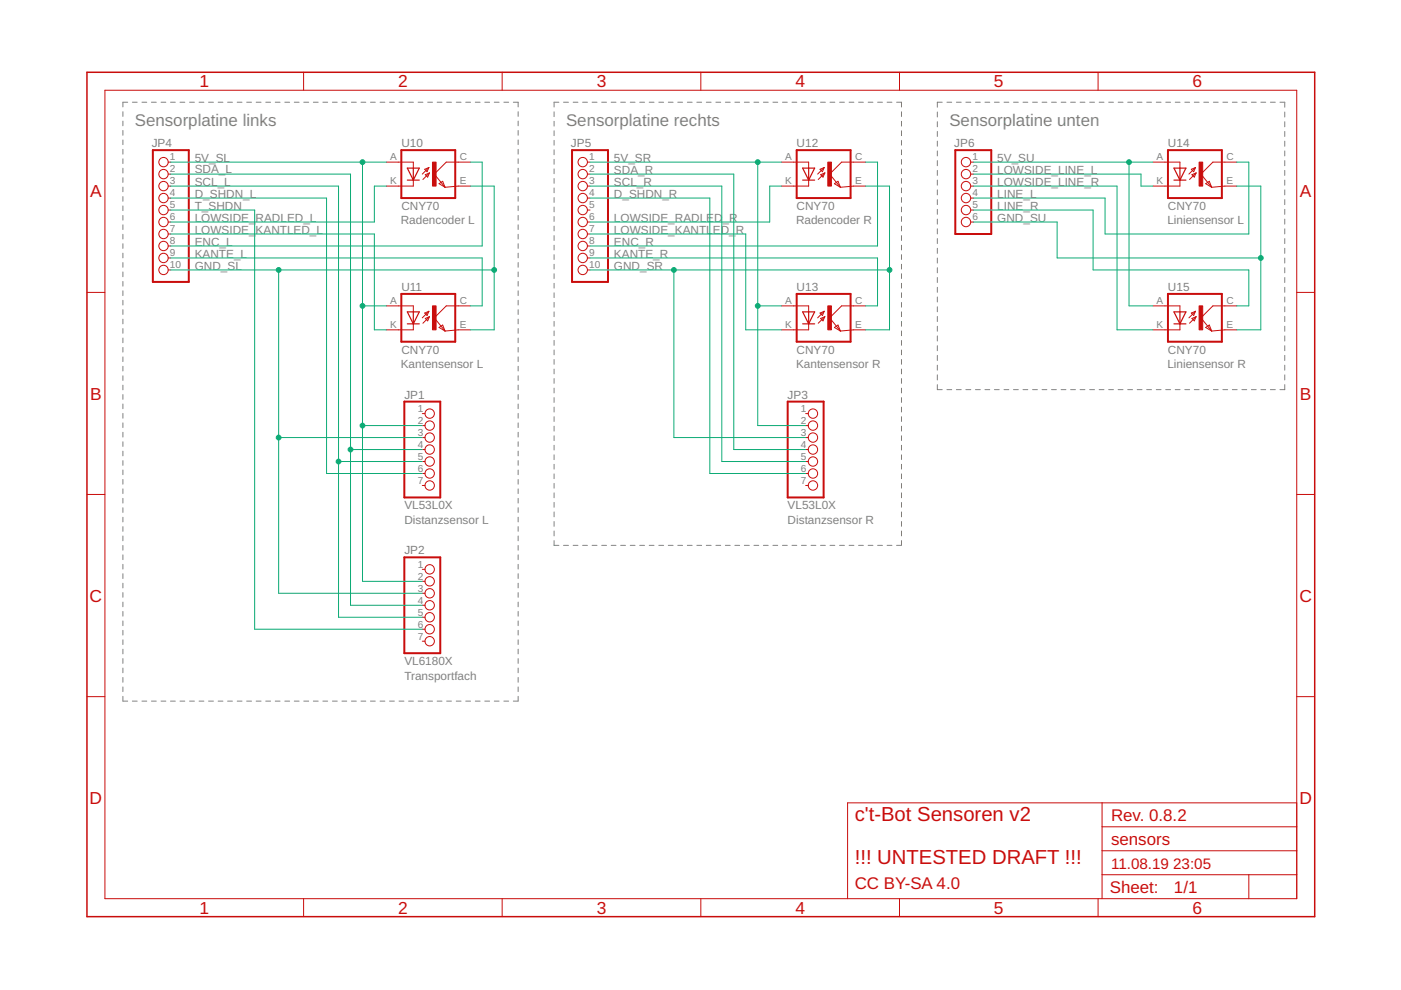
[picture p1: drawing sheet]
<?xml version="1.0" encoding="utf-8"?>
<!DOCTYPE eagle SYSTEM "eagle.dtd">
<eagle version="9.4.2">
<drawing>
<settings>
<setting alwaysvectorfont="no"/>
<setting verticaltext="up"/>
</settings>
<grid distance="0.1" unitdist="inch" unit="inch" style="lines" multiple="1" display="no" altdistance="0.01" altunitdist="inch" altunit="inch"/>
<schematic xreflabel="%F%N/%S.%C%R" xrefpart="/%S.%C%R">
<libraries>
<library name="frames">
<symbols>
<symbol name="A4L-LOC">
<wire x1="256.54" y1="3.81" x2="256.54" y2="8.89" width="0.1016" layer="94"/>
<wire x1="256.54" y1="8.89" x2="256.54" y2="13.97" width="0.1016" layer="94"/>
<wire x1="256.54" y1="13.97" x2="256.54" y2="19.05" width="0.1016" layer="94"/>
<wire x1="256.54" y1="19.05" x2="256.54" y2="24.13" width="0.1016" layer="94"/>
<wire x1="161.29" y1="3.81" x2="161.29" y2="24.13" width="0.1016" layer="94"/>
<wire x1="161.29" y1="24.13" x2="215.265" y2="24.13" width="0.1016" layer="94"/>
<wire x1="215.265" y1="24.13" x2="256.54" y2="24.13" width="0.1016" layer="94"/>
<wire x1="246.38" y1="3.81" x2="246.38" y2="8.89" width="0.1016" layer="94"/>
<wire x1="246.38" y1="8.89" x2="256.54" y2="8.89" width="0.1016" layer="94"/>
<wire x1="246.38" y1="8.89" x2="215.265" y2="8.89" width="0.1016" layer="94"/>
<wire x1="215.265" y1="8.89" x2="215.265" y2="3.81" width="0.1016" layer="94"/>
<wire x1="215.265" y1="8.89" x2="215.265" y2="13.97" width="0.1016" layer="94"/>
<wire x1="215.265" y1="13.97" x2="256.54" y2="13.97" width="0.1016" layer="94"/>
<wire x1="215.265" y1="13.97" x2="215.265" y2="19.05" width="0.1016" layer="94"/>
<wire x1="215.265" y1="19.05" x2="256.54" y2="19.05" width="0.1016" layer="94"/>
<wire x1="215.265" y1="19.05" x2="215.265" y2="24.13" width="0.1016" layer="94"/>
<text x="217.17" y="15.24" size="2.54" layer="94">&gt;DRAWING_NAME</text>
<text x="217.17" y="10.16" size="2.286" layer="94">&gt;LAST_DATE_TIME</text>
<text x="230.505" y="5.08" size="2.54" layer="94">&gt;SHEET</text>
<text x="216.916" y="4.953" size="2.54" layer="94">Sheet:</text>
<frame x1="0" y1="0" x2="260.35" y2="179.07" columns="6" rows="4" layer="94"/>
</symbol>
</symbols>
<devicesets>
<deviceset name="A4L-LOC" prefix="FRAME" uservalue="yes">
<gates>
<gate name="G$1" symbol="A4L-LOC" x="0" y="0"/>
</gates>
<devices>
<device name="">
<technologies>
<technology name=""/>
</technologies>
</device>
</devices>
</deviceset>
</devicesets>
</library>
<library name="ct-bot">
<symbols>
<symbol name="PINHD6">
<wire x1="-6.35" y1="-7.62" x2="1.27" y2="-7.62" width="0.4064" layer="94"/>
<wire x1="1.27" y1="-7.62" x2="1.27" y2="10.16" width="0.4064" layer="94"/>
<wire x1="1.27" y1="10.16" x2="-6.35" y2="10.16" width="0.4064" layer="94"/>
<wire x1="-6.35" y1="10.16" x2="-6.35" y2="-7.62" width="0.4064" layer="94"/>
<text x="-6.35" y="10.795" size="1.778" layer="95">&gt;NAME</text>
<text x="-6.35" y="-10.16" size="1.778" layer="96">&gt;VALUE</text>
<pin name="1" x="-2.54" y="7.62" visible="pad" length="short" direction="pas" function="dot"/>
<pin name="2" x="-2.54" y="5.08" visible="pad" length="short" direction="pas" function="dot"/>
<pin name="3" x="-2.54" y="2.54" visible="pad" length="short" direction="pas" function="dot"/>
<pin name="4" x="-2.54" y="0" visible="pad" length="short" direction="pas" function="dot"/>
<pin name="5" x="-2.54" y="-2.54" visible="pad" length="short" direction="pas" function="dot"/>
<pin name="6" x="-2.54" y="-5.08" visible="pad" length="short" direction="pas" function="dot"/>
</symbol>
<symbol name="PINHD7">
<wire x1="-6.35" y1="-10.16" x2="1.27" y2="-10.16" width="0.4064" layer="94"/>
<wire x1="1.27" y1="-10.16" x2="1.27" y2="10.16" width="0.4064" layer="94"/>
<wire x1="1.27" y1="10.16" x2="-6.35" y2="10.16" width="0.4064" layer="94"/>
<wire x1="-6.35" y1="10.16" x2="-6.35" y2="-10.16" width="0.4064" layer="94"/>
<text x="-6.35" y="10.795" size="1.778" layer="95">&gt;NAME</text>
<text x="-6.35" y="-12.7" size="1.778" layer="96">&gt;VALUE</text>
<pin name="1" x="-2.54" y="7.62" visible="pad" length="short" direction="pas" function="dot"/>
<pin name="2" x="-2.54" y="5.08" visible="pad" length="short" direction="pas" function="dot"/>
<pin name="3" x="-2.54" y="2.54" visible="pad" length="short" direction="pas" function="dot"/>
<pin name="4" x="-2.54" y="0" visible="pad" length="short" direction="pas" function="dot"/>
<pin name="5" x="-2.54" y="-2.54" visible="pad" length="short" direction="pas" function="dot"/>
<pin name="6" x="-2.54" y="-5.08" visible="pad" length="short" direction="pas" function="dot"/>
<pin name="7" x="-2.54" y="-7.62" visible="pad" length="short" direction="pas" function="dot"/>
</symbol>
<symbol name="OK1">
<wire x1="-2.413" y1="-1.143" x2="-1.016" y2="0.254" width="0.1524" layer="94"/>
<wire x1="-1.016" y1="0.254" x2="-1.905" y2="-0.127" width="0.1524" layer="94"/>
<wire x1="-1.905" y1="-0.127" x2="-1.397" y2="-0.635" width="0.1524" layer="94"/>
<wire x1="-1.397" y1="-0.635" x2="-1.016" y2="0.254" width="0.1524" layer="94"/>
<wire x1="-1.143" y1="1.397" x2="-2.032" y2="1.016" width="0.1524" layer="94"/>
<wire x1="-2.032" y1="1.016" x2="-1.524" y2="0.508" width="0.1524" layer="94"/>
<wire x1="-1.524" y1="0.508" x2="-1.143" y2="1.397" width="0.1524" layer="94"/>
<wire x1="-2.54" y1="0" x2="-1.143" y2="1.397" width="0.1524" layer="94"/>
<wire x1="-3.175" y1="1.27" x2="-4.445" y2="-1.27" width="0.254" layer="94"/>
<wire x1="-4.445" y1="-1.27" x2="-5.715" y2="1.27" width="0.254" layer="94"/>
<wire x1="-3.175" y1="-1.27" x2="-4.445" y2="-1.27" width="0.254" layer="94"/>
<wire x1="-4.445" y1="-1.27" x2="-5.715" y2="-1.27" width="0.254" layer="94"/>
<wire x1="-3.175" y1="1.27" x2="-4.445" y2="1.27" width="0.254" layer="94"/>
<wire x1="-4.445" y1="1.27" x2="-4.445" y2="-1.27" width="0.254" layer="94"/>
<wire x1="-4.445" y1="1.27" x2="-5.715" y2="1.27" width="0.254" layer="94"/>
<wire x1="-6.985" y1="5.08" x2="4.445" y2="5.08" width="0.4064" layer="94"/>
<wire x1="-6.985" y1="-5.08" x2="4.445" y2="-5.08" width="0.4064" layer="94"/>
<wire x1="-4.445" y1="2.54" x2="-4.445" y2="1.27" width="0.1524" layer="94"/>
<wire x1="-6.985" y1="5.08" x2="-6.985" y2="-5.08" width="0.4064" layer="94"/>
<wire x1="-4.445" y1="-1.27" x2="-4.445" y2="-2.54" width="0.1524" layer="94"/>
<wire x1="4.445" y1="5.08" x2="4.445" y2="-5.08" width="0.4064" layer="94"/>
<wire x1="-4.445" y1="2.54" x2="-7.62" y2="2.54" width="0.1524" layer="94"/>
<wire x1="-4.445" y1="-2.54" x2="-7.62" y2="-2.54" width="0.1524" layer="94"/>
<wire x1="2.54" y1="2.54" x2="0" y2="0" width="0.1524" layer="94"/>
<wire x1="0" y1="0" x2="2.286" y2="-2.794" width="0.1524" layer="94"/>
<wire x1="2.54" y1="2.54" x2="5.08" y2="2.54" width="0.1524" layer="94"/>
<wire x1="1.778" y1="-1.524" x2="2.286" y2="-2.794" width="0.1524" layer="94"/>
<wire x1="2.286" y1="-2.794" x2="5.08" y2="-2.54" width="0.1524" layer="94"/>
<wire x1="2.286" y1="-2.794" x2="1.016" y2="-2.032" width="0.1524" layer="94"/>
<wire x1="1.016" y1="-2.032" x2="1.778" y2="-1.524" width="0.1524" layer="94"/>
<text x="-6.985" y="5.715" size="1.778" layer="95">&gt;NAME</text>
<text x="-6.985" y="-7.62" size="1.778" layer="96">&gt;VALUE</text>
<rectangle x1="-0.381" y1="-2.54" x2="0.381" y2="2.54" layer="94"/>
<pin name="A" x="-10.16" y="2.54" visible="pad" length="short" direction="pas"/>
<pin name="C" x="-10.16" y="-2.54" visible="pad" length="short" direction="pas"/>
<pin name="EMI" x="7.62" y="-2.54" visible="pad" length="short" direction="pas" rot="R180"/>
<pin name="COL" x="7.62" y="2.54" visible="pad" length="short" direction="pas" rot="R180"/>
</symbol>
<symbol name="PINHD10">
<wire x1="-6.35" y1="-15.24" x2="1.27" y2="-15.24" width="0.4064" layer="94"/>
<wire x1="1.27" y1="-15.24" x2="1.27" y2="12.7" width="0.4064" layer="94"/>
<wire x1="1.27" y1="12.7" x2="-6.35" y2="12.7" width="0.4064" layer="94"/>
<wire x1="-6.35" y1="12.7" x2="-6.35" y2="-15.24" width="0.4064" layer="94"/>
<text x="-6.35" y="13.335" size="1.778" layer="95">&gt;NAME</text>
<text x="-6.35" y="-17.78" size="1.778" layer="96">&gt;VALUE</text>
<pin name="1" x="-2.54" y="10.16" visible="pad" length="short" direction="pas" function="dot"/>
<pin name="2" x="-2.54" y="7.62" visible="pad" length="short" direction="pas" function="dot"/>
<pin name="3" x="-2.54" y="5.08" visible="pad" length="short" direction="pas" function="dot"/>
<pin name="4" x="-2.54" y="2.54" visible="pad" length="short" direction="pas" function="dot"/>
<pin name="5" x="-2.54" y="0" visible="pad" length="short" direction="pas" function="dot"/>
<pin name="6" x="-2.54" y="-2.54" visible="pad" length="short" direction="pas" function="dot"/>
<pin name="7" x="-2.54" y="-5.08" visible="pad" length="short" direction="pas" function="dot"/>
<pin name="8" x="-2.54" y="-7.62" visible="pad" length="short" direction="pas" function="dot"/>
<pin name="9" x="-2.54" y="-10.16" visible="pad" length="short" direction="pas" function="dot"/>
<pin name="10" x="-2.54" y="-12.7" visible="pad" length="short" direction="pas" function="dot"/>
</symbol>
</symbols>
<devicesets>
<deviceset name="PINHD-1X6" prefix="JP" uservalue="yes">
<gates>
<gate name="A" symbol="PINHD6" x="0" y="-2.54"/>
</gates>
<devices>
<device name="" package="1X06">
<connects>
<connect gate="A" pin="1" pad="1"/>
<connect gate="A" pin="2" pad="2"/>
<connect gate="A" pin="3" pad="3"/>
<connect gate="A" pin="4" pad="4"/>
<connect gate="A" pin="5" pad="5"/>
<connect gate="A" pin="6" pad="6"/>
</connects>
<technologies>
<technology name=""/>
</technologies>
</device>
<device name="M" package="1X06M">
<connects>
<connect gate="A" pin="1" pad="1"/>
<connect gate="A" pin="2" pad="2"/>
<connect gate="A" pin="3" pad="3"/>
<connect gate="A" pin="4" pad="4"/>
<connect gate="A" pin="5" pad="5"/>
<connect gate="A" pin="6" pad="6"/>
</connects>
<technologies>
<technology name=""/>
</technologies>
</device>
</devices>
</deviceset>
<deviceset name="PINHD-1X7" prefix="JP" uservalue="yes">
<gates>
<gate name="A" symbol="PINHD7" x="0" y="0"/>
</gates>
<devices>
<device name="" package="1X07">
<connects>
<connect gate="A" pin="1" pad="1"/>
<connect gate="A" pin="2" pad="2"/>
<connect gate="A" pin="3" pad="3"/>
<connect gate="A" pin="4" pad="4"/>
<connect gate="A" pin="5" pad="5"/>
<connect gate="A" pin="6" pad="6"/>
<connect gate="A" pin="7" pad="7"/>
</connects>
<technologies>
<technology name=""/>
</technologies>
</device>
<device name="M" package="1X07M">
<connects>
<connect gate="A" pin="1" pad="1"/>
<connect gate="A" pin="2" pad="2"/>
<connect gate="A" pin="3" pad="3"/>
<connect gate="A" pin="4" pad="4"/>
<connect gate="A" pin="5" pad="5"/>
<connect gate="A" pin="6" pad="6"/>
<connect gate="A" pin="7" pad="7"/>
</connects>
<technologies>
<technology name=""/>
</technologies>
</device>
</devices>
</deviceset>
<deviceset name="CNY70">
<gates>
<gate name="G$1" symbol="OK1" x="2.54" y="0"/>
</gates>
<devices>
<device name="" package="4">
<connects>
<connect gate="G$1" pin="A" pad="A"/>
<connect gate="G$1" pin="C" pad="K"/>
<connect gate="G$1" pin="COL" pad="C"/>
<connect gate="G$1" pin="EMI" pad="E"/>
</connects>
<technologies>
<technology name=""/>
</technologies>
</device>
</devices>
</deviceset>
<deviceset name="PINHD-1X10" prefix="JP" uservalue="yes">
<gates>
<gate name="A" symbol="PINHD10" x="0" y="0"/>
</gates>
<devices>
<device name="" package="1X10">
<connects>
<connect gate="A" pin="1" pad="1"/>
<connect gate="A" pin="10" pad="10"/>
<connect gate="A" pin="2" pad="2"/>
<connect gate="A" pin="3" pad="3"/>
<connect gate="A" pin="4" pad="4"/>
<connect gate="A" pin="5" pad="5"/>
<connect gate="A" pin="6" pad="6"/>
<connect gate="A" pin="7" pad="7"/>
<connect gate="A" pin="8" pad="8"/>
<connect gate="A" pin="9" pad="9"/>
</connects>
<technologies>
<technology name=""/>
</technologies>
</device>
<device name="M" package="1X10M">
<connects>
<connect gate="A" pin="1" pad="1"/>
<connect gate="A" pin="10" pad="10"/>
<connect gate="A" pin="2" pad="2"/>
<connect gate="A" pin="3" pad="3"/>
<connect gate="A" pin="4" pad="4"/>
<connect gate="A" pin="5" pad="5"/>
<connect gate="A" pin="6" pad="6"/>
<connect gate="A" pin="7" pad="7"/>
<connect gate="A" pin="8" pad="8"/>
<connect gate="A" pin="9" pad="9"/>
</connects>
<technologies>
<technology name=""/>
</technologies>
</device>
</devices>
</deviceset>
</devicesets>
</library>
</libraries>
<attributes>
</attributes>
<variantdefs>
</variantdefs>
<classes>
<class number="0" name="default" width="0" drill="0">
</class>
</classes>
<parts>
<part name="U10" library="ct-bot" deviceset="CNY70" device=""/>
<part name="U11" library="ct-bot" deviceset="CNY70" device=""/>
<part name="U12" library="ct-bot" deviceset="CNY70" device=""/>
<part name="U13" library="ct-bot" deviceset="CNY70" device=""/>
<part name="JP1" library="ct-bot" deviceset="PINHD-1X7" device="" value="VL53L0X"/>
<part name="JP2" library="ct-bot" deviceset="PINHD-1X7" device="" value="VL6180X"/>
<part name="JP3" library="ct-bot" deviceset="PINHD-1X7" device="" value="VL53L0X"/>
<part name="JP4" library="ct-bot" deviceset="PINHD-1X10" device=""/>
<part name="JP5" library="ct-bot" deviceset="PINHD-1X10" device=""/>
<part name="JP6" library="ct-bot" deviceset="PINHD-1X6" device=""/>
<part name="U14" library="ct-bot" deviceset="CNY70" device=""/>
<part name="U15" library="ct-bot" deviceset="CNY70" device=""/>
<part name="FRAME5" library="frames" deviceset="A4L-LOC" device=""/>
</parts>
<sheets>
<sheet>
<plain>
<text x="162.814" y="11.176" size="3.048" layer="94">c't-Bot Sensoren v2

!!! UNTESTED DRAFT !!!</text>
<text x="217.17" y="20.32" size="2.54" layer="94">Rev. 0.8.2</text>
<text x="162.814" y="5.842" size="2.54" layer="94">CC BY-SA 4.0</text>
<text x="66.548" y="146.812" size="1.778" layer="97">Radencoder L</text>
<text x="150.368" y="146.812" size="1.778" layer="97">Radencoder R</text>
<text x="66.548" y="116.332" size="1.778" layer="97">Kantensensor L</text>
<text x="150.368" y="116.332" size="1.778" layer="97">Kantensensor R</text>
<text x="67.31" y="83.312" size="1.778" layer="97">Distanzsensor L</text>
<text x="148.59" y="83.312" size="1.778" layer="97">Distanzsensor R</text>
<text x="67.31" y="50.292" size="1.778" layer="97">Transportfach</text>
<wire x1="7.62" y1="172.72" x2="91.44" y2="172.72" width="0.1524" layer="97" style="shortdash"/>
<wire x1="91.44" y1="172.72" x2="91.44" y2="45.72" width="0.1524" layer="97" style="shortdash"/>
<wire x1="91.44" y1="45.72" x2="7.62" y2="45.72" width="0.1524" layer="97" style="shortdash"/>
<wire x1="7.62" y1="45.72" x2="7.62" y2="172.72" width="0.1524" layer="97" style="shortdash"/>
<text x="10.16" y="167.64" size="2.54" layer="97">Sensorplatine links</text>
<wire x1="99.06" y1="172.72" x2="172.72" y2="172.72" width="0.1524" layer="97" style="shortdash"/>
<wire x1="172.72" y1="172.72" x2="172.72" y2="78.74" width="0.1524" layer="97" style="shortdash"/>
<wire x1="172.72" y1="78.74" x2="99.06" y2="78.74" width="0.1524" layer="97" style="shortdash"/>
<wire x1="99.06" y1="78.74" x2="99.06" y2="172.72" width="0.1524" layer="97" style="shortdash"/>
<text x="101.6" y="167.64" size="2.54" layer="97">Sensorplatine rechts</text>
<text x="229.108" y="146.812" size="1.778" layer="97">Liniensensor L</text>
<text x="229.108" y="116.332" size="1.778" layer="97">Liniensensor R</text>
<wire x1="180.34" y1="172.72" x2="254" y2="172.72" width="0.1524" layer="97" style="shortdash"/>
<wire x1="254" y1="172.72" x2="254" y2="111.76" width="0.1524" layer="97" style="shortdash"/>
<wire x1="254" y1="111.76" x2="180.34" y2="111.76" width="0.1524" layer="97" style="shortdash"/>
<wire x1="180.34" y1="111.76" x2="180.34" y2="172.72" width="0.1524" layer="97" style="shortdash"/>
<text x="182.88" y="167.64" size="2.54" layer="97">Sensorplatine unten</text>
</plain>
<instances>
<instance part="U10" gate="G$1" x="73.66" y="157.48" smashed="yes">
<attribute name="NAME" x="66.675" y="163.195" size="1.778" layer="95"/>
<attribute name="VALUE" x="66.675" y="149.86" size="1.778" layer="96"/>
</instance>
<instance part="U11" gate="G$1" x="73.66" y="127" smashed="yes">
<attribute name="NAME" x="66.675" y="132.715" size="1.778" layer="95"/>
<attribute name="VALUE" x="66.675" y="119.38" size="1.778" layer="96"/>
</instance>
<instance part="U12" gate="G$1" x="157.48" y="157.48" smashed="yes">
<attribute name="NAME" x="150.495" y="163.195" size="1.778" layer="95"/>
<attribute name="VALUE" x="150.495" y="149.86" size="1.778" layer="96"/>
</instance>
<instance part="U13" gate="G$1" x="157.48" y="127" smashed="yes">
<attribute name="NAME" x="150.495" y="132.715" size="1.778" layer="95"/>
<attribute name="VALUE" x="150.495" y="119.38" size="1.778" layer="96"/>
</instance>
<instance part="JP1" gate="A" x="73.66" y="99.06" smashed="yes">
<attribute name="NAME" x="67.31" y="109.855" size="1.778" layer="95"/>
<attribute name="VALUE" x="67.31" y="86.36" size="1.778" layer="96"/>
</instance>
<instance part="JP2" gate="A" x="73.66" y="66.04" smashed="yes">
<attribute name="NAME" x="67.31" y="76.835" size="1.778" layer="95"/>
<attribute name="VALUE" x="67.31" y="53.34" size="1.778" layer="96"/>
</instance>
<instance part="JP3" gate="A" x="154.94" y="99.06" smashed="yes">
<attribute name="NAME" x="148.59" y="109.855" size="1.778" layer="95"/>
<attribute name="VALUE" x="148.59" y="86.36" size="1.778" layer="96"/>
</instance>
<instance part="JP4" gate="A" x="15.24" y="149.86" smashed="yes" rot="MR0">
<attribute name="NAME" x="18.034" y="163.195" size="1.778" layer="95" rot="MR0"/>
<attribute name="VALUE" x="21.59" y="132.08" size="1.778" layer="96" rot="MR0"/>
</instance>
<instance part="JP5" gate="A" x="104.14" y="149.86" smashed="yes" rot="MR0">
<attribute name="NAME" x="106.934" y="163.195" size="1.778" layer="95" rot="MR0"/>
<attribute name="VALUE" x="110.49" y="132.08" size="1.778" layer="96" rot="MR0"/>
</instance>
<instance part="JP6" gate="A" x="185.42" y="152.4" smashed="yes" rot="MR0">
<attribute name="NAME" x="188.214" y="163.195" size="1.778" layer="95" rot="MR0"/>
<attribute name="VALUE" x="191.77" y="142.24" size="1.778" layer="96" rot="MR0"/>
</instance>
<instance part="U14" gate="G$1" x="236.22" y="157.48" smashed="yes">
<attribute name="NAME" x="229.235" y="163.195" size="1.778" layer="95"/>
<attribute name="VALUE" x="229.235" y="149.86" size="1.778" layer="96"/>
</instance>
<instance part="U15" gate="G$1" x="236.22" y="127" smashed="yes">
<attribute name="NAME" x="229.235" y="132.715" size="1.778" layer="95"/>
<attribute name="VALUE" x="229.235" y="119.38" size="1.778" layer="96"/>
</instance>
<instance part="FRAME5" gate="G$1" x="0" y="0" smashed="yes">
<attribute name="DRAWING_NAME" x="217.17" y="15.24" size="2.54" layer="94"/>
<attribute name="LAST_DATE_TIME" x="217.17" y="10.16" size="2.286" layer="94"/>
<attribute name="SHEET" x="230.505" y="5.08" size="2.54" layer="94"/>
</instance>
</instances>
<busses>
</busses>
<nets>
<net name="5V_SL" class="0">
<segment>
<pinref part="JP4" gate="A" pin="1"/>
<pinref part="U10" gate="G$1" pin="A"/>
<wire x1="17.78" y1="160.02" x2="58.42" y2="160.02" width="0.1524" layer="91"/>
<wire x1="58.42" y1="160.02" x2="63.5" y2="160.02" width="0.1524" layer="91"/>
<pinref part="JP2" gate="A" pin="2"/>
<wire x1="71.12" y1="71.12" x2="58.42" y2="71.12" width="0.1524" layer="91"/>
<wire x1="58.42" y1="71.12" x2="58.42" y2="104.14" width="0.1524" layer="91"/>
<junction x="58.42" y="160.02"/>
<pinref part="JP1" gate="A" pin="2"/>
<wire x1="58.42" y1="104.14" x2="58.42" y2="129.54" width="0.1524" layer="91"/>
<wire x1="58.42" y1="129.54" x2="58.42" y2="160.02" width="0.1524" layer="91"/>
<wire x1="71.12" y1="104.14" x2="58.42" y2="104.14" width="0.1524" layer="91"/>
<junction x="58.42" y="104.14"/>
<pinref part="U11" gate="G$1" pin="A"/>
<wire x1="63.5" y1="129.54" x2="58.42" y2="129.54" width="0.1524" layer="91"/>
<junction x="58.42" y="129.54"/>
<label x="22.86" y="160.02" size="1.778" layer="95"/>
</segment>
</net>
<net name="5V_SR" class="0">
<segment>
<pinref part="U12" gate="G$1" pin="A"/>
<pinref part="JP5" gate="A" pin="1"/>
<wire x1="147.32" y1="160.02" x2="142.24" y2="160.02" width="0.1524" layer="91"/>
<pinref part="JP3" gate="A" pin="2"/>
<wire x1="142.24" y1="160.02" x2="106.68" y2="160.02" width="0.1524" layer="91"/>
<wire x1="152.4" y1="104.14" x2="142.24" y2="104.14" width="0.1524" layer="91"/>
<wire x1="142.24" y1="104.14" x2="142.24" y2="129.54" width="0.1524" layer="91"/>
<junction x="142.24" y="160.02"/>
<pinref part="U13" gate="G$1" pin="A"/>
<wire x1="142.24" y1="129.54" x2="142.24" y2="160.02" width="0.1524" layer="91"/>
<wire x1="147.32" y1="129.54" x2="142.24" y2="129.54" width="0.1524" layer="91"/>
<junction x="142.24" y="129.54"/>
<label x="111.76" y="160.02" size="1.778" layer="95"/>
</segment>
</net>
<net name="GND_SL" class="0">
<segment>
<pinref part="JP1" gate="A" pin="3"/>
<wire x1="71.12" y1="101.6" x2="40.64" y2="101.6" width="0.1524" layer="91"/>
<wire x1="40.64" y1="101.6" x2="40.64" y2="137.16" width="0.1524" layer="91"/>
<pinref part="JP4" gate="A" pin="10"/>
<wire x1="40.64" y1="137.16" x2="17.78" y2="137.16" width="0.1524" layer="91"/>
<pinref part="JP2" gate="A" pin="3"/>
<wire x1="71.12" y1="68.58" x2="40.64" y2="68.58" width="0.1524" layer="91"/>
<wire x1="40.64" y1="68.58" x2="40.64" y2="101.6" width="0.1524" layer="91"/>
<junction x="40.64" y="101.6"/>
<wire x1="40.64" y1="137.16" x2="86.36" y2="137.16" width="0.1524" layer="91"/>
<junction x="40.64" y="137.16"/>
<pinref part="U10" gate="G$1" pin="EMI"/>
<wire x1="86.36" y1="137.16" x2="86.36" y2="154.94" width="0.1524" layer="91"/>
<wire x1="86.36" y1="154.94" x2="81.28" y2="154.94" width="0.1524" layer="91"/>
<label x="22.86" y="137.16" size="1.778" layer="95"/>
<pinref part="U11" gate="G$1" pin="EMI"/>
<wire x1="81.28" y1="124.46" x2="86.36" y2="124.46" width="0.1524" layer="91"/>
<wire x1="86.36" y1="124.46" x2="86.36" y2="137.16" width="0.1524" layer="91"/>
<junction x="86.36" y="137.16"/>
</segment>
</net>
<net name="GND_SR" class="0">
<segment>
<pinref part="JP3" gate="A" pin="3"/>
<wire x1="152.4" y1="101.6" x2="124.46" y2="101.6" width="0.1524" layer="91"/>
<wire x1="124.46" y1="101.6" x2="124.46" y2="137.16" width="0.1524" layer="91"/>
<pinref part="JP5" gate="A" pin="10"/>
<wire x1="124.46" y1="137.16" x2="106.68" y2="137.16" width="0.1524" layer="91"/>
<wire x1="124.46" y1="137.16" x2="170.18" y2="137.16" width="0.1524" layer="91"/>
<junction x="124.46" y="137.16"/>
<wire x1="170.18" y1="137.16" x2="170.18" y2="154.94" width="0.1524" layer="91"/>
<pinref part="U12" gate="G$1" pin="EMI"/>
<wire x1="170.18" y1="154.94" x2="165.1" y2="154.94" width="0.1524" layer="91"/>
<label x="111.76" y="137.16" size="1.778" layer="95"/>
<pinref part="U13" gate="G$1" pin="EMI"/>
<wire x1="165.1" y1="124.46" x2="170.18" y2="124.46" width="0.1524" layer="91"/>
<wire x1="170.18" y1="124.46" x2="170.18" y2="137.16" width="0.1524" layer="91"/>
<junction x="170.18" y="137.16"/>
</segment>
</net>
<net name="SDA_L" class="0">
<segment>
<pinref part="JP1" gate="A" pin="4"/>
<wire x1="71.12" y1="99.06" x2="55.88" y2="99.06" width="0.1524" layer="91"/>
<pinref part="JP4" gate="A" pin="2"/>
<wire x1="55.88" y1="99.06" x2="55.88" y2="157.48" width="0.1524" layer="91"/>
<wire x1="55.88" y1="157.48" x2="17.78" y2="157.48" width="0.1524" layer="91"/>
<pinref part="JP2" gate="A" pin="4"/>
<wire x1="71.12" y1="66.04" x2="55.88" y2="66.04" width="0.1524" layer="91"/>
<wire x1="55.88" y1="66.04" x2="55.88" y2="99.06" width="0.1524" layer="91"/>
<junction x="55.88" y="99.06"/>
<label x="22.86" y="157.734" size="1.778" layer="95"/>
</segment>
</net>
<net name="SCL_L" class="0">
<segment>
<pinref part="JP1" gate="A" pin="5"/>
<wire x1="71.12" y1="96.52" x2="53.34" y2="96.52" width="0.1524" layer="91"/>
<pinref part="JP4" gate="A" pin="3"/>
<wire x1="53.34" y1="96.52" x2="53.34" y2="154.94" width="0.1524" layer="91"/>
<wire x1="53.34" y1="154.94" x2="17.78" y2="154.94" width="0.1524" layer="91"/>
<pinref part="JP2" gate="A" pin="5"/>
<wire x1="71.12" y1="63.5" x2="53.34" y2="63.5" width="0.1524" layer="91"/>
<wire x1="53.34" y1="63.5" x2="53.34" y2="96.52" width="0.1524" layer="91"/>
<junction x="53.34" y="96.52"/>
<label x="22.86" y="154.94" size="1.778" layer="95"/>
</segment>
</net>
<net name="SDA_R" class="0">
<segment>
<pinref part="JP3" gate="A" pin="4"/>
<wire x1="152.4" y1="99.06" x2="137.16" y2="99.06" width="0.1524" layer="91"/>
<wire x1="137.16" y1="99.06" x2="137.16" y2="157.48" width="0.1524" layer="91"/>
<pinref part="JP5" gate="A" pin="2"/>
<wire x1="137.16" y1="157.48" x2="106.68" y2="157.48" width="0.1524" layer="91"/>
<label x="111.76" y="157.48" size="1.778" layer="95"/>
</segment>
</net>
<net name="SCL_R" class="0">
<segment>
<pinref part="JP3" gate="A" pin="5"/>
<wire x1="152.4" y1="96.52" x2="134.62" y2="96.52" width="0.1524" layer="91"/>
<pinref part="JP5" gate="A" pin="3"/>
<wire x1="134.62" y1="96.52" x2="134.62" y2="154.94" width="0.1524" layer="91"/>
<wire x1="134.62" y1="154.94" x2="106.68" y2="154.94" width="0.1524" layer="91"/>
<label x="111.76" y="154.94" size="1.778" layer="95"/>
</segment>
</net>
<net name="D_SHDN_L" class="0">
<segment>
<pinref part="JP1" gate="A" pin="6"/>
<wire x1="71.12" y1="93.98" x2="50.8" y2="93.98" width="0.1524" layer="91"/>
<wire x1="50.8" y1="93.98" x2="50.8" y2="152.4" width="0.1524" layer="91"/>
<pinref part="JP4" gate="A" pin="4"/>
<wire x1="50.8" y1="152.4" x2="17.78" y2="152.4" width="0.1524" layer="91"/>
<label x="22.86" y="152.4" size="1.778" layer="95"/>
</segment>
</net>
<net name="T_SHDN" class="0">
<segment>
<pinref part="JP2" gate="A" pin="6"/>
<wire x1="71.12" y1="60.96" x2="35.56" y2="60.96" width="0.1524" layer="91"/>
<wire x1="35.56" y1="60.96" x2="35.56" y2="149.86" width="0.1524" layer="91"/>
<pinref part="JP4" gate="A" pin="5"/>
<wire x1="35.56" y1="149.86" x2="17.78" y2="149.86" width="0.1524" layer="91"/>
<label x="22.86" y="149.86" size="1.778" layer="95"/>
</segment>
</net>
<net name="LOWSIDE_RADLED_L" class="0">
<segment>
<pinref part="U10" gate="G$1" pin="C"/>
<wire x1="63.5" y1="154.94" x2="60.96" y2="154.94" width="0.1524" layer="91"/>
<pinref part="JP4" gate="A" pin="6"/>
<wire x1="60.96" y1="154.94" x2="60.96" y2="147.32" width="0.1524" layer="91"/>
<wire x1="60.96" y1="147.32" x2="17.78" y2="147.32" width="0.1524" layer="91"/>
<label x="22.86" y="147.32" size="1.778" layer="95"/>
</segment>
</net>
<net name="ENC_L" class="0">
<segment>
<pinref part="U10" gate="G$1" pin="COL"/>
<wire x1="81.28" y1="160.02" x2="83.82" y2="160.02" width="0.1524" layer="91"/>
<wire x1="83.82" y1="160.02" x2="83.82" y2="142.24" width="0.1524" layer="91"/>
<pinref part="JP4" gate="A" pin="8"/>
<wire x1="83.82" y1="142.24" x2="17.78" y2="142.24" width="0.1524" layer="91"/>
<label x="22.86" y="142.24" size="1.778" layer="95"/>
</segment>
</net>
<net name="KANTE_L" class="0">
<segment>
<pinref part="U11" gate="G$1" pin="COL"/>
<wire x1="81.28" y1="129.54" x2="83.82" y2="129.54" width="0.1524" layer="91"/>
<wire x1="83.82" y1="129.54" x2="83.82" y2="139.7" width="0.1524" layer="91"/>
<pinref part="JP4" gate="A" pin="9"/>
<wire x1="83.82" y1="139.7" x2="17.78" y2="139.7" width="0.1524" layer="91"/>
<label x="22.86" y="139.7" size="1.778" layer="95"/>
</segment>
</net>
<net name="LOWSIDE_KANTLED_L" class="0">
<segment>
<pinref part="U11" gate="G$1" pin="C"/>
<wire x1="63.5" y1="124.46" x2="60.96" y2="124.46" width="0.1524" layer="91"/>
<wire x1="60.96" y1="124.46" x2="60.96" y2="144.78" width="0.1524" layer="91"/>
<pinref part="JP4" gate="A" pin="7"/>
<wire x1="17.78" y1="144.78" x2="60.96" y2="144.78" width="0.1524" layer="91"/>
<label x="22.86" y="144.78" size="1.778" layer="95"/>
</segment>
</net>
<net name="LOWSIDE_RADLED_R" class="0">
<segment>
<pinref part="U12" gate="G$1" pin="C"/>
<wire x1="147.32" y1="154.94" x2="144.78" y2="154.94" width="0.1524" layer="91"/>
<wire x1="144.78" y1="154.94" x2="144.78" y2="147.32" width="0.1524" layer="91"/>
<pinref part="JP5" gate="A" pin="6"/>
<wire x1="144.78" y1="147.32" x2="106.68" y2="147.32" width="0.1524" layer="91"/>
<label x="111.76" y="147.32" size="1.778" layer="95"/>
</segment>
</net>
<net name="D_SHDN_R" class="0">
<segment>
<pinref part="JP3" gate="A" pin="6"/>
<wire x1="152.4" y1="93.98" x2="132.08" y2="93.98" width="0.1524" layer="91"/>
<wire x1="132.08" y1="93.98" x2="132.08" y2="152.4" width="0.1524" layer="91"/>
<pinref part="JP5" gate="A" pin="4"/>
<wire x1="132.08" y1="152.4" x2="106.68" y2="152.4" width="0.1524" layer="91"/>
<label x="111.76" y="152.4" size="1.778" layer="95"/>
</segment>
</net>
<net name="ENC_R" class="0">
<segment>
<wire x1="167.64" y1="142.24" x2="167.64" y2="160.02" width="0.1524" layer="91"/>
<pinref part="U12" gate="G$1" pin="COL"/>
<wire x1="167.64" y1="160.02" x2="165.1" y2="160.02" width="0.1524" layer="91"/>
<pinref part="JP5" gate="A" pin="8"/>
<wire x1="106.68" y1="142.24" x2="167.64" y2="142.24" width="0.1524" layer="91"/>
<label x="111.76" y="142.24" size="1.778" layer="95"/>
</segment>
</net>
<net name="LOWSIDE_KANTLED_R" class="0">
<segment>
<wire x1="139.7" y1="144.78" x2="139.7" y2="124.46" width="0.1524" layer="91"/>
<pinref part="U13" gate="G$1" pin="C"/>
<wire x1="139.7" y1="124.46" x2="147.32" y2="124.46" width="0.1524" layer="91"/>
<label x="111.76" y="144.78" size="1.778" layer="95"/>
<pinref part="JP5" gate="A" pin="7"/>
<wire x1="106.68" y1="144.78" x2="139.7" y2="144.78" width="0.1524" layer="91"/>
</segment>
</net>
<net name="KANTE_R" class="0">
<segment>
<pinref part="U13" gate="G$1" pin="COL"/>
<wire x1="165.1" y1="129.54" x2="167.64" y2="129.54" width="0.1524" layer="91"/>
<wire x1="167.64" y1="129.54" x2="167.64" y2="139.7" width="0.1524" layer="91"/>
<pinref part="JP5" gate="A" pin="9"/>
<wire x1="167.64" y1="139.7" x2="106.68" y2="139.7" width="0.1524" layer="91"/>
<label x="111.76" y="139.7" size="1.778" layer="95"/>
</segment>
</net>
<net name="5V_SU" class="0">
<segment>
<pinref part="JP6" gate="A" pin="1"/>
<pinref part="U14" gate="G$1" pin="A"/>
<wire x1="187.96" y1="160.02" x2="220.98" y2="160.02" width="0.1524" layer="91"/>
<pinref part="U15" gate="G$1" pin="A"/>
<wire x1="220.98" y1="160.02" x2="226.06" y2="160.02" width="0.1524" layer="91"/>
<wire x1="226.06" y1="129.54" x2="220.98" y2="129.54" width="0.1524" layer="91"/>
<wire x1="220.98" y1="129.54" x2="220.98" y2="160.02" width="0.1524" layer="91"/>
<junction x="220.98" y="160.02"/>
<label x="193.04" y="160.02" size="1.778" layer="95"/>
</segment>
</net>
<net name="LOWSIDE_LINE_L" class="0">
<segment>
<pinref part="U14" gate="G$1" pin="C"/>
<wire x1="226.06" y1="154.94" x2="223.52" y2="154.94" width="0.1524" layer="91"/>
<wire x1="223.52" y1="154.94" x2="223.52" y2="157.48" width="0.1524" layer="91"/>
<pinref part="JP6" gate="A" pin="2"/>
<wire x1="223.52" y1="157.48" x2="187.96" y2="157.48" width="0.1524" layer="91"/>
<label x="193.04" y="157.48" size="1.778" layer="95"/>
</segment>
</net>
<net name="LOWSIDE_LINE_R" class="0">
<segment>
<pinref part="U15" gate="G$1" pin="C"/>
<wire x1="226.06" y1="124.46" x2="218.44" y2="124.46" width="0.1524" layer="91"/>
<wire x1="218.44" y1="124.46" x2="218.44" y2="154.94" width="0.1524" layer="91"/>
<pinref part="JP6" gate="A" pin="3"/>
<wire x1="218.44" y1="154.94" x2="187.96" y2="154.94" width="0.1524" layer="91"/>
<label x="193.04" y="154.94" size="1.778" layer="95"/>
</segment>
</net>
<net name="LINE_L" class="0">
<segment>
<pinref part="U14" gate="G$1" pin="COL"/>
<wire x1="243.84" y1="160.02" x2="246.38" y2="160.02" width="0.1524" layer="91"/>
<wire x1="246.38" y1="160.02" x2="246.38" y2="144.78" width="0.1524" layer="91"/>
<wire x1="246.38" y1="144.78" x2="215.9" y2="144.78" width="0.1524" layer="91"/>
<wire x1="215.9" y1="144.78" x2="215.9" y2="152.4" width="0.1524" layer="91"/>
<pinref part="JP6" gate="A" pin="4"/>
<wire x1="215.9" y1="152.4" x2="187.96" y2="152.4" width="0.1524" layer="91"/>
<label x="193.04" y="152.4" size="1.778" layer="95"/>
</segment>
</net>
<net name="LINE_R" class="0">
<segment>
<pinref part="U15" gate="G$1" pin="COL"/>
<wire x1="243.84" y1="129.54" x2="246.38" y2="129.54" width="0.1524" layer="91"/>
<wire x1="246.38" y1="129.54" x2="246.38" y2="137.16" width="0.1524" layer="91"/>
<wire x1="246.38" y1="137.16" x2="213.36" y2="137.16" width="0.1524" layer="91"/>
<pinref part="JP6" gate="A" pin="5"/>
<wire x1="213.36" y1="137.16" x2="213.36" y2="149.86" width="0.1524" layer="91"/>
<wire x1="213.36" y1="149.86" x2="187.96" y2="149.86" width="0.1524" layer="91"/>
<label x="193.04" y="149.86" size="1.778" layer="95"/>
</segment>
</net>
<net name="GND_SU" class="0">
<segment>
<pinref part="JP6" gate="A" pin="6"/>
<wire x1="187.96" y1="147.32" x2="205.74" y2="147.32" width="0.1524" layer="91"/>
<wire x1="205.74" y1="147.32" x2="205.74" y2="139.7" width="0.1524" layer="91"/>
<wire x1="205.74" y1="139.7" x2="248.92" y2="139.7" width="0.1524" layer="91"/>
<wire x1="248.92" y1="139.7" x2="248.92" y2="154.94" width="0.1524" layer="91"/>
<pinref part="U14" gate="G$1" pin="EMI"/>
<wire x1="248.92" y1="154.94" x2="243.84" y2="154.94" width="0.1524" layer="91"/>
<pinref part="U15" gate="G$1" pin="EMI"/>
<wire x1="243.84" y1="124.46" x2="248.92" y2="124.46" width="0.1524" layer="91"/>
<wire x1="248.92" y1="124.46" x2="248.92" y2="139.7" width="0.1524" layer="91"/>
<junction x="248.92" y="139.7"/>
<label x="193.04" y="147.32" size="1.778" layer="95"/>
</segment>
</net>
</nets>
</sheet>
</sheets>
</schematic>
</drawing>
<compatibility>
<note version="6.3" minversion="6.2.2" severity="warning">
Since Version 6.2.2 text objects can contain more than one line,
which will not be processed correctly with this version.
</note>
<note version="8.2" severity="warning">
Since Version 8.2, EAGLE supports online libraries. The ids
of those online libraries will not be understood (or retained)
with this version.
</note>
<note version="8.3" severity="warning">
Since Version 8.3, EAGLE supports URNs for individual library
assets (packages, symbols, and devices). The URNs of those assets
will not be understood (or retained) with this version.
</note>
</compatibility>
</eagle>
